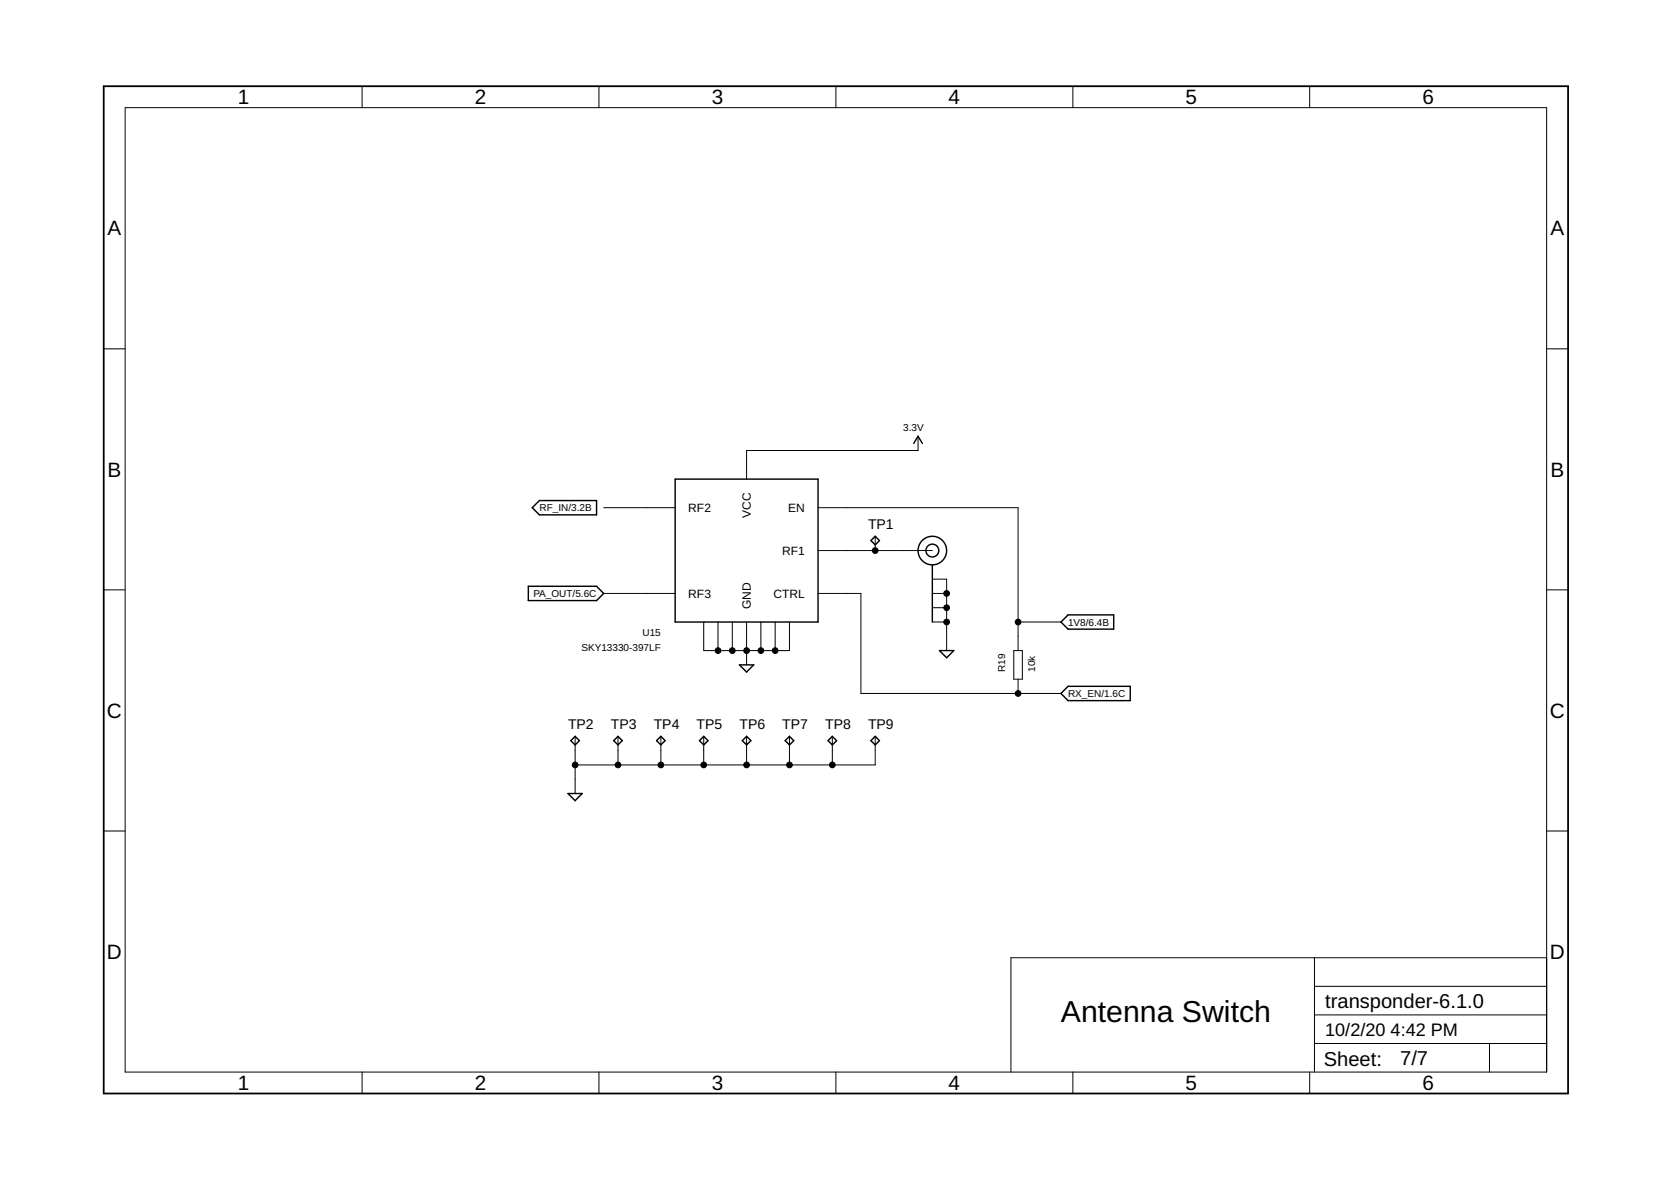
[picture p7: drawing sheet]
<svg xmlns="http://www.w3.org/2000/svg" width="297mm" height="210mm" viewBox="0 0 297 210" stroke-linecap="round" stroke-linejoin="round" font-family="sans-serif">
<g fill="none" stroke="#000" stroke-width=".25">
<path d="M162.4 78.8l.8-1.3 .8 1.3M95.9 89h10.1v2.5h-10.1l-1.3-1.3zM120 85.2h25.4v25.4h-25.4zM154.8 96.1l.8-.8 .7 .8-.7 .7zM93.9 104.2h12.1l1.3 1.3-1.3 1.2h-12.1zM131.4 118.2h2.6l-1.3 1.2zM165.7 100.4v10.2M167 115.6h2.5l-1.2 1.3zM188.6 110.6l1.3-1.3h8.1v2.5h-8.1zM101.5 131.6l.7-.7 .8 .7-.8 .8zM109.1 131.6l.8-.7 .7 .7-.7 .8zM116.7 131.6l.8-.7 .7 .7-.7 .8z"/>
<path d="M124.3 131.6l.8-.7 .8 .7-.8 .8zM132 131.6l.7-.7 .8 .7-.8 .8zM139.6 131.6l.7-.7 .8 .7-.8 .8zM147.2 131.6l.8-.7 .7 .7-.7 .8zM154.8 131.6l.8-.7 .7 .7-.7 .8zM188.6 123.3l1.3-1.3h11v2.5h-11zM101 141h2.5l-1.3 1.3z"/>
<circle cx="165.7" cy="97.9" r="2.54"/>
<circle cx="165.7" cy="97.9" r="1.14"/>
</g>
<g fill="none" stroke="#000" stroke-width=".18">
<path d="M22.2 19.1h252.7v171.4h-252.7zM64.4 15.3v3.8M106.5 15.3v3.8M148.6 15.3v3.8M190.7 15.3v3.8M232.8 15.3v3.8M18.4 62h3.8M163.2 77.5v2.6h-30.5v5.1M274.9 62h3.8M107.3 90.2h12.7M145.4 97.9h20.3M145.4 90.2h35.6v25.4"/>
<path d="M155.6 95.3v2.6M18.4 104.8h3.8M107.3 105.5h12.7M125.1 110.6v5h15.2v-5M127.6 110.6v5M130.2 110.6v5M132.7 110.6v7.6M135.3 110.6v5M137.8 110.6v5M145.4 105.5h7.6v17.8h35.6M165.7 102.9h2.6v12.7M165.7 105.5h2.6"/>
<path d="M165.7 108h2.6M165.7 110.6h2.6M180.2 115.6h1.5v5.1h-1.5zM181 110.6h7.6M274.9 104.8h3.8M102.2 130.9v10.1M109.9 130.9v5.1M117.5 130.9v5.1M125.1 130.9v5.1M132.7 130.9v5.1M140.3 130.9v5.1M148 130.9v5.1"/>
<path d="M155.6 130.9v5.1h-53.4M181 120.7v2.6M18.4 147.7h3.8M274.9 147.7h3.8M233.7 170.2v20.3M233.7 175.3h41.2M274.9 170.2h-95.2v20.3M64.4 190.5v3.9M106.5 190.5v3.9M148.6 190.5v3.9M190.7 190.5v3.9M232.8 190.5v3.9"/>
<path d="M233.7 185.5h41.2M233.7 180.4h41.2M264.8 185.5v5"/>
</g>
<path d="M18.4 15.3h260.3v179.1h-260.3z" fill="none" stroke="#000" stroke-width=".32"/>
<g fill="#000" stroke="#000" stroke-width=".18">
<circle cx="155.6" cy="97.9" r=".51"/>
<circle cx="127.6" cy="115.6" r=".51"/>
<circle cx="130.2" cy="115.6" r=".51"/>
<circle cx="132.7" cy="115.6" r=".51"/>
<circle cx="135.3" cy="115.6" r=".51"/>
<circle cx="137.8" cy="115.6" r=".51"/>
<circle cx="168.3" cy="108" r=".51"/>
<circle cx="168.3" cy="110.6" r=".51"/>
<circle cx="168.3" cy="105.5" r=".51"/>
<circle cx="181" cy="110.6" r=".51"/>
<circle cx="102.2" cy="136" r=".51"/>
<circle cx="109.9" cy="136" r=".51"/>
<circle cx="117.5" cy="136" r=".51"/>
<circle cx="125.1" cy="136" r=".51"/>
<circle cx="132.7" cy="136" r=".51"/>
<circle cx="140.3" cy="136" r=".51"/>
<circle cx="148" cy="136" r=".51"/>
<circle cx="181" cy="123.3" r=".51"/>
</g>
<text font-size="5.4" x="188.6" y="181.7">Antenna Switch</text>
<g font-size="3.7">
<text x="42.3" y="18.5">1</text>
<text x="84.4" y="18.5">2</text>
<text x="126.5" y="18.5">3</text>
<text x="168.6" y="18.5">4</text>
<text x="210.7" y="18.5">5</text>
<text x="252.9" y="18.5">6</text>
<text x="19.1" y="41.9">A</text>
<text x="275.6" y="41.9">A</text>
<text x="19.1" y="84.7">B</text>
<text x="275.6" y="84.7">B</text>
<text x="19" y="127.6">C</text>
<text x="275.5" y="127.6">C</text>
<text x="19" y="170.4">D</text>
<text x="275.5" y="170.4">D</text>
<text x="42.3" y="193.7">1</text>
<text x="84.4" y="193.7">2</text>
<text x="126.5" y="193.7">3</text>
<text x="168.6" y="193.7">4</text>
<text x="210.7" y="193.7">5</text>
<text x="252.9" y="193.7">6</text>
</g>
<g font-size="3.6">
<text x="235.6" y="179.1">transponder-6.1.0</text>
<text x="235.3" y="189.4">Sheet:</text>
<text x="248.9" y="189.3">7/7</text>
</g>
<g font-size="3.2">
<text x="235.6" y="184.2">10/2/20</text>
<text x="247.2" y="184.2">4:42 PM</text>
</g>
<g font-size="2.5">
<text x="154.3" y="94">TP1</text>
<text x="101" y="129.6">TP2</text>
<text x="108.6" y="129.6">TP3</text>
<text x="116.2" y="129.6">TP4</text>
<text x="123.8" y="129.6">TP5</text>
<text x="131.4" y="129.6">TP6</text>
<text x="139.1" y="129.6">TP7</text>
<text x="146.7" y="129.6">TP8</text>
<text x="154.3" y="129.6">TP9</text>
</g>
<g font-size="2.1">
<text x="122.4" y="91">RF2</text>
<text x="133.5" y="92" transform="rotate(-90 133.5 92)">VCC</text>
<text x="140.1" y="91">EN</text>
<text x="139" y="98.6">RF1</text>
<text x="122.4" y="106.2">RF3</text>
<text x="137.5" y="106.2">CTRL</text>
<text x="133.5" y="108.2" transform="rotate(-90 133.5 108.2)">GND</text>
</g>
<g font-size="1.8">
<text x="160.5" y="76.5">3.3V</text>
<text x="95.9" y="90.9">RF_IN/3.2B</text>
<text x="94.8" y="106.1">PA_OUT/5.6C</text>
<text x="114.2" y="113.1">U15</text>
<text x="189.9" y="111.2">1V8/6.4B</text>
<text x="103.3" y="115.6">SKY13330-397LF</text>
<text x="178.7" y="119.4" transform="rotate(-90 178.7 119.4)">R19</text>
<text x="184" y="119.4" transform="rotate(-90 184 119.4)">10k</text>
<text x="189.9" y="123.9">RX_EN/1.6C</text>
</g>
</svg>
